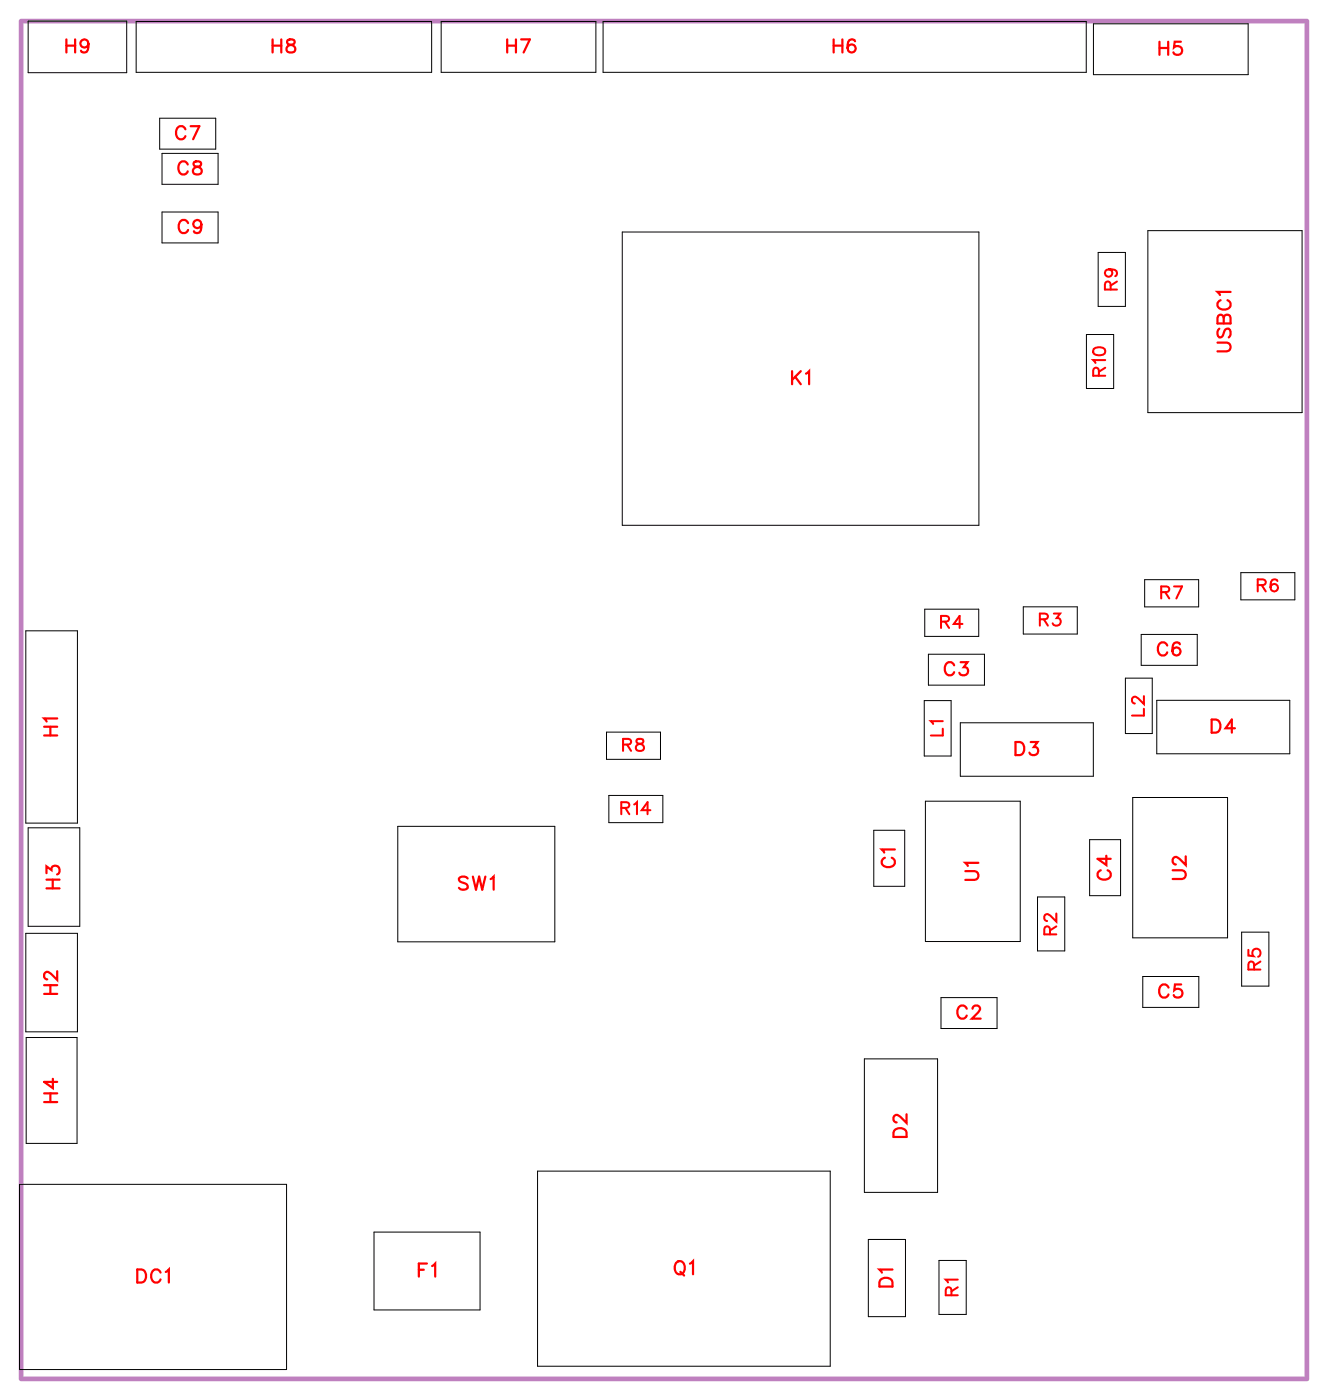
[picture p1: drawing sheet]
<svg xmlns="http://www.w3.org/2000/svg" width="72mm" height="76mm" viewBox="0 0 72 76" stroke-linecap="round" stroke-linejoin="round" font-family="sans-serif">
<path d="M1.1 1.1h69.6v73.6h-69.6z" fill="none" stroke="#bf80bf" stroke-width=".25"/>
<g fill="none" stroke="#000" stroke-width=".05">
<path d="M1.5 1.1h5.4v2.8h-5.4zM7.4 1.2h16v2.7h-16zM8.6 6.4h3.1v1.7h-3.1zM8.8 8.3h3v1.7h-3zM8.8 11.5h3v1.7h-3zM23.9 1.2h8.4v2.7h-8.4zM32.6 1.2h26.2v2.7h-26.2zM33.7 12.6h19.3v15.8h-19.3zM58.8 18.1h1.5v2.9h-1.5zM59.2 1.3h8.4v2.7h-8.4zM59.4 13.7h1.5v2.9h-1.5zM62.1 12.5h8.4v9.8h-8.4z"/>
<path d="M1.4 34.2h2.8v10.4h-2.8zM32.8 39.6h3v1.5h-3zM50 37.9h1.5v3h-1.5zM50.1 33h2.9v1.5h-2.9zM50.3 35.4h3v1.7h-3zM52 39.1h7.2v2.9h-7.2zM55.4 32.9h2.9v1.4h-2.9zM60.9 36.7h1.5v3h-1.5zM61.8 34.4h3v1.6h-3zM62 31.4h2.9v1.5h-2.9zM62.6 37.9h7.2v2.9h-7.2zM67.2 31h2.9v1.5h-2.9z"/>
<path d="M1.4 50.5h2.8v5.4h-2.8zM1.4 56.2h2.8v5.7h-2.8zM1.5 44.8h2.8v5.4h-2.8zM21.5 44.8h8.5v6.2h-8.5zM33 43.1h2.9v1.5h-2.9zM46.8 57.3h3.9v7.3h-3.9zM47.3 45h1.7v3h-1.7zM50.1 43.4h5.1v7.6h-5.1zM50.9 54h3.1v1.7h-3.1zM56.2 48.6h1.4v2.9h-1.4zM59 45.5h1.7v3h-1.7zM61.3 43.2h5.1v7.6h-5.1z"/>
<path d="M61.9 52.9h3v1.7h-3zM67.2 50.5h1.5v2.9h-1.5zM1.1 64.1h14.4v10.1h-14.4zM20.2 66.7h5.8v4.2h-5.8zM29.1 63.4h15.8v10.6h-15.8zM47 67.1h2v4.2h-2zM50.8 68.3h1.5v2.9h-1.5z"/>
</g>
<g fill="none" stroke="#f00" stroke-width=".11">
<path d="M59.2 18.9a.32 .32 0 0 1 .4-.1 .32 .32 0 0 1 .2 .3 .32 .32 0 0 1-.4 .2 .32 .32 0 0 1-.2-.4zM59.8 19.5h-.6l.1 .2M59.8 19.9l-.3 .2M60 14.6a.2 .2 0 0 1 .2 .3 .2 .2 0 0 1-.3 0 .2 .2 0 0 1 0-.3h.1a.31 .31 0 0 1 .5 .2l-.1 .2M60.1 15.7v-.4h-.2l-.1 .4h.7M60.5 15.2l-.4 .3M50.9 33.7l.4-.1v-.2h-.4v.6M51 39.1h-.6l.1 .1M51 39.5v.3h-.6M51.2 33.7l.2 .3M52.1 33.8h-.5l.3-.4v.6M56.3 33.5h.4v-.2l-.4-.1v.7"/>
<path d="M56.5 33.5l.2 .4M57 33.2h.4l-.2 .3a.22 .22 0 0 1 .2 .3 .22 .22 0 0 1-.4 0M59.5 20.3v-.3l-.3-.1v.4h.6M61.9 37.7v.4l-.5-.4-.1 .3 .1 .1M61.9 38.4v.4h-.6M62.9 32.1l.3-.1 .1-.2h-.4v.6M63.1 32.1l.2 .3M63.5 31.8h.5l-.3 .6M68.1 31.7h.4v-.3h-.4v.6M68.3 31.7l.2 .3M69.1 31.5v-.1a.32 .32 0 0 0-.4 .2 .32 .32 0 0 0 .3 .4 .2 .2 0 0 0 .2-.2 .2 .2 0 0 0-.2-.2 .2 .2 0 0 0-.2 .2M33.6 43.8l.4-.1v-.2l-.4-.1v.7"/>
<path d="M33.7 40.3h.4v-.2l-.4-.1v.7M33.8 43.8l.3 .3M33.9 40.3l.3 .4M34.3 43.6l.2-.2v.7M34.5 40v.2l.4 .2a.22 .22 0 0 1-.3 .3 .22 .22 0 0 1-.2-.3l.4-.2v-.2zM35.2 43.9h-.5l.3-.5v.7M56.8 50.6v-.4h-.2l-.1 .4h.7M57.2 49.5v.4l-.6-.4-.1 .3 .2 .1M57.2 50.2l-.4 .2M67.6 51.4v.4h.3a.23 .23 0 0 1-.1-.4 .23 .23 0 0 1 .4 .1 .23 .23 0 0 1-.1 .3M67.9 52.5v-.4h-.3v.4h.6M68.2 52.1l-.3 .2"/>
<path d="M51.5 70.1v-.3l-.2-.1-.1 .4h.6M51.8 69.3h-.6l.1 .2M51.8 69.7l-.3 .2"/>
</g>
<g fill="none" stroke="#f00" stroke-width=".12">
<path d="M3.6 2.5h.5M3.6 2.1v.7M4.1 2.1v.7M4.8 2.4a.22 .22 0 0 1-.3 .2 .22 .22 0 0 1-.1-.4 .22 .22 0 0 1 .4 0v.2a.34 .34 0 0 1-.3 .4l-.1-.1M10 7a.26 .26 0 0 0-.3-.2 .26 .26 0 0 0-.2 .3v.2a.26 .26 0 0 0 .2 .2 .26 .26 0 0 0 .3-.1M10.2 8.9a.26 .26 0 0 0-.3-.2 .26 .26 0 0 0-.2 .3v.2a.26 .26 0 0 0 .2 .2 .26 .26 0 0 0 .3-.1M10.2 12.1a.26 .26 0 0 0-.3-.2 .26 .26 0 0 0-.2 .3v.2a.26 .26 0 0 0 .2 .2 .26 .26 0 0 0 .3-.1M10.3 6.8h.5l-.3 .7M10.5 8.8v.2l.3 .1 .1 .1a.24 .24 0 0 1-.2 .3 .24 .24 0 0 1-.3-.3l.5-.3-.1-.1zM10.9 12.1a.22 .22 0 0 1-.3 .2 .22 .22 0 0 1-.1-.3 .22 .22 0 0 1 .4 0v.1a.34 .34 0 0 1-.3 .5l-.1-.1M14.8 2.5h.4M14.8 2.1v.7"/>
<path d="M15.2 2.1v.7M15.6 2.2v.2l.3 .1 .1 .1a.24 .24 0 0 1-.3 .3 .24 .24 0 0 1-.2-.3l.4-.3v-.1zM27.5 2.5h.4M27.5 2.1v.7M27.9 2.1v.7M28.2 2.1h.5l-.4 .7M45.1 2.1v.7M45.1 2.5h.5M45.6 2.1v.7M46.3 2.2h-.1a.35 .35 0 0 0-.4 .2 .35 .35 0 0 0 .3 .4 .22 .22 0 0 0 .2-.2 .22 .22 0 0 0-.2-.2 .22 .22 0 0 0-.2 .2M62.8 2.3v.7M62.8 2.6h.4"/>
<path d="M63.2 2.3v.7M63.9 2.3h-.3l-.1 .3a.25 .25 0 0 1 .4 0 .25 .25 0 0 1 0 .3 .25 .25 0 0 1-.4-.1M65.9 18.6h.5l.2 .2-.1 .2h-.6M66 17.8l-.1 .2 .1 .3 .2-.1 .2-.4h.1l.1 .2-.1 .3M66.1 16.3a.26 .26 0 0 0-.2 .3 .26 .26 0 0 0 .3 .2h.1a.26 .26 0 0 0 .3-.2 .26 .26 0 0 0-.2-.3M66.2 17.2v-.1h-.2l-.1 .4h.7v-.3l-.1-.2-.2 .1-.1 .4M66.6 15.8h-.7l.1 .2M2.4 39.8h.7M2.4 39.4h.7M2.7 39.4v.4M3.1 38.9h-.7l.1 .2M42.9 20.1v.7"/>
<path d="M43 20.4l.3 .4M43.3 20.1l-.4 .5M43.6 20.2l.2-.1v.7M51.6 36a.26 .26 0 0 0-.3-.1 .26 .26 0 0 0-.2 .2v.2a.26 .26 0 0 0 .2 .3 .26 .26 0 0 0 .3-.2M52 35.9h.4l-.2 .2a.24 .24 0 0 1 .1 .4 .24 .24 0 0 1-.4-.1M63.2 35a.26 .26 0 0 0-.3-.2 .26 .26 0 0 0-.2 .3v.1a.26 .26 0 0 0 .2 .3 .26 .26 0 0 0 .3-.2M63.9 34.9l-.1-.1a.35 .35 0 0 0-.4 .3 .35 .35 0 0 0 .3 .4 .22 .22 0 0 0 .2-.2 .22 .22 0 0 0-.2-.2 .22 .22 0 0 0-.2 .2M65.6 39h.2a.38 .38 0 0 1 .3 .3 .38 .38 0 0 1-.3 .4h-.2zM66.8 39.4h-.5l.4-.4v.7M2.4 53.8h.7M2.4 53.4h.7M2.4 59.7h.7"/>
<path d="M2.4 59.2h.7M2.5 47.3v-.4l.3 .2a.24 .24 0 0 1 .4-.2 .25 .25 0 0 1-.1 .5M2.5 48.1h.7M2.5 47.6h.7M2.7 53.4v.4M2.7 59.2v.5M2.9 47.6v.5M2.9 58.4v.5l-.5-.3h.7M3.1 52.6v.5l-.3-.4-.3-.1-.1 .2v.1l.2 .1M25.3 47.6l-.2-.1-.3 .1 .1 .1 .4 .2v.2l-.2 .1-.3-.1M25.6 47.5l.2 .7 .1-.7 .2 .7 .2-.7M26.6 47.6l.1-.1v.7"/>
<path d="M47.9 46.5a.26 .26 0 0 0-.2 .3 .26 .26 0 0 0 .3 .2h.2a.26 .26 0 0 0 .2-.2 .26 .26 0 0 0-.1-.3M48.4 46h-.7l.2 .2M52.3 47.2h.5l.2 .2-.1 .2-.6 .1M52.3 54.6a.26 .26 0 0 0-.3-.1 .26 .26 0 0 0-.2 .2v.2a.26 .26 0 0 0 .2 .3 .26 .26 0 0 0 .3-.2M52.6 54.6l.2-.1h.1l.1 .1-.1 .2-.3 .4h.5M53 46.7h-.7l.1 .2M55 40.2h.2a.38 .38 0 0 1 .2 .3 .38 .38 0 0 1-.2 .4h-.2zM55.8 40.2h.4l-.2 .3a.24 .24 0 0 1 .1 .3 .24 .24 0 0 1-.4 0M59.6 47.1a.26 .26 0 0 0-.2 .3 .26 .26 0 0 0 .3 .2h.2a.26 .26 0 0 0 .2-.2 .26 .26 0 0 0-.1-.3M59.9 46.3v.5l-.5-.3h.7M63.2 53.5a.26 .26 0 0 0-.2-.2 .26 .26 0 0 0-.3 .3v.2a.26 .26 0 0 0 .3 .2 .26 .26 0 0 0 .2-.1M63.5 47.1h.5l.2 .2-.1 .3h-.6"/>
<path d="M63.9 53.3h-.3v.3a.25 .25 0 0 1 .3 0 .25 .25 0 0 1 0 .4 .25 .25 0 0 1-.4-.1M64.2 46.4v.4l-.4-.3-.2-.1-.1 .1v.2l.1 .1M7.4 68.7h.3a.38 .38 0 0 1 .2 .4 .38 .38 0 0 1-.2 .4h-.3zM8.7 68.9a.26 .26 0 0 0-.3-.2 .26 .26 0 0 0-.2 .3v.2a.26 .26 0 0 0 .2 .3 .26 .26 0 0 0 .3-.2M9 68.9l.1-.2v.8M22.7 68.8h.2M23.1 68.4h-.4v.7M23.4 68.6l.2-.2v.7M36.6 68.4l.1-.1a.33 .33 0 0 1 .4 .4 .33 .33 0 0 1-.4 .3l-.2-.3zM36.8 68.9l.2 .2M37.3 68.4l.2-.1v.7M47.7 69.3l.2-.1 .3 .1 .1 .4h-.7z"/>
<path d="M48.3 68.8h-.7l.1 .1M48.5 61.2l.1-.1 .4 .1 .1 .4h-.7zM49.1 60.3v.5l-.4-.3-.2-.1-.1 .1v.2l.1 .1"/>
</g>
<g font-size="1.2" fill="#fff">
<text x="3.5" y="3.1">H9</text>
<text x="14.7" y="3.1">H8</text>
<text x="27.4" y="3.1">H7</text>
<text x="45.1" y="3.1">H6</text>
<text x="62.7" y="3.3">H5</text>
<text x="9.5" y="7.8">C7</text>
<text x="9.6" y="9.7">C8</text>
<text x="9.6" y="12.9">C9</text>
<text x="42.8" y="21.1">K1</text>
<text x="66.9" y="19.1" transform="rotate(-90 66.9 19.1)">USBC1</text>
<text x="62.6" y="35.8">C6</text>
<text x="3.4" y="39.9" transform="rotate(-90 3.4 39.9)">H1</text>
<text x="51.1" y="36.9">C3</text>
<text x="54.9" y="41.2">D3</text>
<text x="65.5" y="40">D4</text>
<text x="48.7" y="47" transform="rotate(-90 48.7 47)">C1</text>
<text x="53.3" y="47.7" transform="rotate(-90 53.3 47.7)">U1</text>
<text x="60.4" y="47.7" transform="rotate(-90 60.4 47.7)">C4</text>
<text x="64.5" y="47.7" transform="rotate(-90 64.5 47.7)">U2</text>
<text x="3.4" y="53.9" transform="rotate(-90 3.4 53.9)">H2</text>
<text x="3.5" y="48.2" transform="rotate(-90 3.5 48.2)">H3</text>
<text x="24.8" y="48.5">SW1</text>
<text x="3.4" y="59.7" transform="rotate(-90 3.4 59.7)">H4</text>
<text x="51.8" y="55.5">C2</text>
<text x="62.7" y="54.3">C5</text>
<text x="49.4" y="61.6" transform="rotate(-90 49.4 61.6)">D2</text>
<text x="7.4" y="69.8">DC1</text>
<text x="22.6" y="69.4">F1</text>
<text x="36.5" y="69.3">Q1</text>
<text x="48.6" y="69.7" transform="rotate(-90 48.6 69.7)">D1</text>
</g>
<g font-size="1.1" fill="#fff">
<text x="60.7" y="15.7" transform="rotate(-90 60.7 15.7)">R9</text>
<text x="60.1" y="20.4" transform="rotate(-90 60.1 20.4)">R10</text>
<text x="50.9" y="34.3">R4</text>
<text x="56.2" y="34.2">R3</text>
<text x="62.8" y="32.7">R7</text>
<text x="68" y="32.3">R6</text>
<text x="33.7" y="40.9">R8</text>
<text x="51.3" y="39.9" transform="rotate(-90 51.3 39.9)">L1</text>
<text x="62.2" y="38.8" transform="rotate(-90 62.2 38.8)">L2</text>
<text x="33.6" y="44.4">R14</text>
<text x="57.4" y="50.7" transform="rotate(-90 57.4 50.7)">R2</text>
<text x="68.5" y="52.6" transform="rotate(-90 68.5 52.6)">R5</text>
<text x="52.1" y="70.2" transform="rotate(-90 52.1 70.2)">R1</text>
</g>
</svg>
